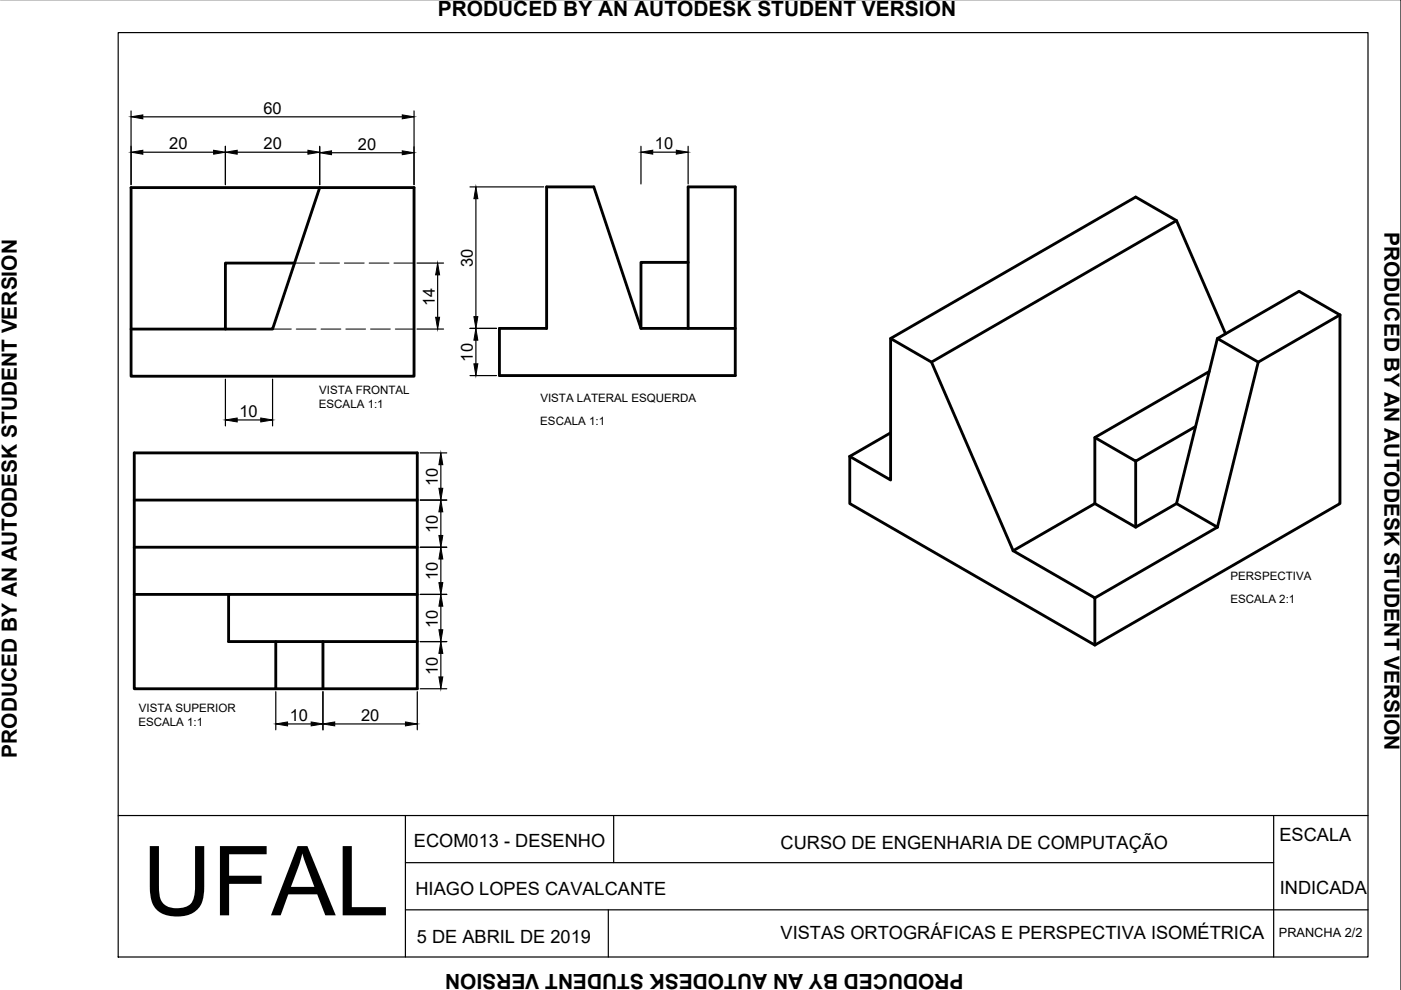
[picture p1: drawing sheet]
<svg xmlns="http://www.w3.org/2000/svg" width="297mm" height="210mm" viewBox="0 0 297 210" stroke-linecap="round" stroke-linejoin="round" font-family="sans-serif">
<!-- layer: 1-linha continua -->
<path d="M27.8 39.8h60v40h-60zM67.8 39.8l-10 30h-30M62.5 55.8h-14.7v14M145.9 55.6h-10v14h20M135.9 69.6l-10-30h-10v30h-10v10h50v-40h-10v30M28.5 96h60v50h-60zM28.5 106h60M28.5 116h60M28.5 126h60M48.5 126v10h40M58.5 136v10M68.5 136v10" fill="none" stroke="#000" stroke-width=".6"/>
<path d="M62.5 55.8h4.2M67.8 55.8h4.2M73 55.8h4.2M78.3 55.8h4.2M83.5 55.8h4.3M57.8 69.8h4M62.8 69.8h4.2M68.1 69.8h4.2M73.3 69.8h4.2M78.6 69.8h4.2M83.8 69.8h4" fill="none" stroke="#000" stroke-width=".21"/>
<!-- layer: 4-cotas -->
<g fill="none" stroke="#000" stroke-width=".25">
<path d="M27.8 23.5v15.7M30.3 32.3h15M30.3 24.8h55M47.8 31v8.2M50.3 32.3h15M67.8 31v8.2M70.3 32.4h15M87.8 23.5v15.7M99.6 39.6h15.7M135.9 31v8M138.4 32.3h5M145.9 31v8"/>
<path d="M88.4 55.8h5.6M92.8 58.3v9M100.9 42.1v25M88.4 69.8h5.6M99.6 79.6h5.7M99.6 69.6h5.7M100.9 72.1v5M47.8 80.4v9.9M50.3 89h5M57.8 80.4v9.9M89.1 96h5.6M93.5 98.5v5"/>
<path d="M89.1 106h5.6M89.1 116h5.6M93.5 108.5v5M93.5 118.5v5M89.1 126h5.6M89.1 136h5.6M93.5 128.5v5M93.5 138.5v5M58.5 146.7v8M61 153.5h5M68.5 146.7v8M71 153.5h15"/>
<path d="M88.5 146.7v8M89.1 146h5.6"/>
</g>
<g fill="#000" stroke="#000" stroke-width=".21">
<path d="M27.8 24.8l2.5-.4v.8zM27.8 32.3l2.5-.4v.8zM45.3 31.9l2.5 .4-2.5 .4zM47.8 32.3l2.5-.4v.8zM65.3 31.9l2.5 .4-2.5 .4zM67.8 32.4l2.5-.4v.8zM85.3 32l2.5 .4-2.5 .4zM85.3 24.4l2.5 .4-2.5 .4zM135.9 32.3l2.5-.5v.9zM143.4 31.8l2.5 .5-2.5 .4zM92.8 55.8l.4 2.5h-.8zM100.9 39.6l.4 2.5h-.8z"/>
<path d="M92.4 67.3h.8l-.4 2.5zM100.5 77.1h.8l-.4 2.5zM100.9 69.6l.4 2.5h-.8zM100.5 67.1h.8l-.4 2.5zM47.8 89l2.5-.4v.9zM55.3 88.6l2.5 .4-2.5 .5zM93.5 96l.4 2.5h-.8zM93.1 103.5h.8l-.4 2.5zM93.5 106l.4 2.5h-.8zM93.1 113.5h.8l-.4 2.5zM93.5 116l.4 2.5h-.8zM93.1 123.5h.8l-.4 2.5z"/>
<path d="M93.5 126l.4 2.5h-.8zM93.1 133.5h.8l-.4 2.5zM93.5 136l.4 2.5h-.8zM58.5 153.5l2.5-.4v.8zM66 153.1l2.5 .4-2.5 .4zM68.5 153.5l2.5-.4v.8zM86 153.1l2.5 .4-2.5 .4zM93.1 143.5h.8l-.4 2.5z"/>
</g>
<!-- layer: 8-perspectiva -->
<g fill="none" stroke="#000" stroke-width=".6">
<path d="M249.4 46.8l-51.9 30M256.4 78.8l-24.3 14v14M258.1 71.8l-8.7 35M259.8 70.8l-10.4-24-8.6-5-52 30M284.1 66.8v40l-52 30-51.9-30v-10M284.1 66.8l-17.3 10-8.7 35M284.1 66.8l-8.7-5-17.3 10 8.7 5M180.2 96.8l8.6 5v-30l8.7 5 17.3 40M188.8 91.8l-8.6 5M240.8 97.8v14l8.6-5 8.7 5M253.5 90.4l-12.7 7.4-8.7-5M214.8 116.8l17.3 10v10"/>
<path d="M232.1 106.8l-17.3 10M232.1 106.8l8.7 5M258.1 111.8l-26 15"/>
</g>
<!-- layer: 5-texto -->
<path d="M297 -.1v210" fill="none" stroke="#000" stroke-width=".25"/>
<!-- layer: 6-margem e carimbo -->
<path d="M25.1 6.9h264.9v196h-264.9zM25.1 172.9h264.9M86 172.9v30M130.1 172.9v10M270 172.9v30M86 182.9h184M86 192.9h204M129 192.9v10" fill="none" stroke="#000" stroke-width=".25"/>
<text font-size="20.5" x="30.1" y="194.1">UFAL</text>
<g font-size="4.4">
<text x="92.8" y="3.4">PRODUCED BY AN AUTODESK STUDENT VERSION</text>
<text x="293.6" y="49.2" transform="rotate(90 293.6 49.2)">PRODUCED BY AN AUTODESK STUDENT VERSION</text>
<text x="3.5" y="160.6" transform="rotate(-90 3.5 160.6)">PRODUCED BY AN AUTODESK STUDENT VERSION</text>
<text x="204.3" y="206.4" transform="rotate(180 204.3 206.4)">PRODUCED BY AN AUTODESK STUDENT VERSION</text>
</g>
<g font-size="3.9">
<text x="87.8" y="179.5">ECOM013 - DESENHO</text>
<text x="165.5" y="179.9">CURSO DE ENGENHARIA DE COMPUTAÇÃO</text>
<text x="271.3" y="178.3">ESCALA</text>
<text x="88.1" y="189.7">HIAGO LOPES CAVALCANTE</text>
<text x="271.4" y="189.6">INDICADA</text>
<text x="88.4" y="199.9">5 DE ABRIL DE 2019</text>
<text x="165.5" y="199">VISTAS ORTOGRÁFICAS E PERSPECTIVA ISOMÉTRICA</text>
</g>
<g font-size="3.5">
<text x="55.9" y="24.1">60</text>
<text x="35.9" y="31.6">20</text>
<text x="55.9" y="31.6">20</text>
<text x="75.9" y="31.7">20</text>
<text x="138.8" y="31.6">10</text>
<text x="100.2" y="56.6" transform="rotate(-90 100.2 56.6)">30</text>
<text x="92.2" y="64.8" transform="rotate(-90 92.2 64.8)">14</text>
<text x="100.2" y="76.7" transform="rotate(-90 100.2 76.7)">10</text>
<text x="50.7" y="88.4">10</text>
<text x="92.8" y="103.1" transform="rotate(-90 92.8 103.1)">10</text>
<text x="92.8" y="113.1" transform="rotate(-90 92.8 113.1)">10</text>
<text x="92.8" y="123.1" transform="rotate(-90 92.8 123.1)">10</text>
<text x="92.8" y="133.1" transform="rotate(-90 92.8 133.1)">10</text>
<text x="92.8" y="143.1" transform="rotate(-90 92.8 143.1)">10</text>
<text x="61.4" y="152.8">10</text>
<text x="76.6" y="152.8">20</text>
</g>
<text font-size="2.7" x="271.1" y="198.7">PRANCHA 2/2</text>
<g font-size="2.4">
<text x="67.7" y="83.5">VISTA FRONTAL</text>
<text x="67.6" y="86.6">ESCALA 1:1</text>
<text x="114.6" y="85.3">VISTA LATERAL ESQUERDA</text>
<text x="114.6" y="90.1">ESCALA 1:1</text>
<text x="260.9" y="123">PERSPECTIVA</text>
<text x="260.9" y="127.9">ESCALA 2:1</text>
<text x="29.3" y="153.9">ESCALA 1:1</text>
<text x="29.5" y="151">VISTA SUPERIOR</text>
</g>
</svg>
